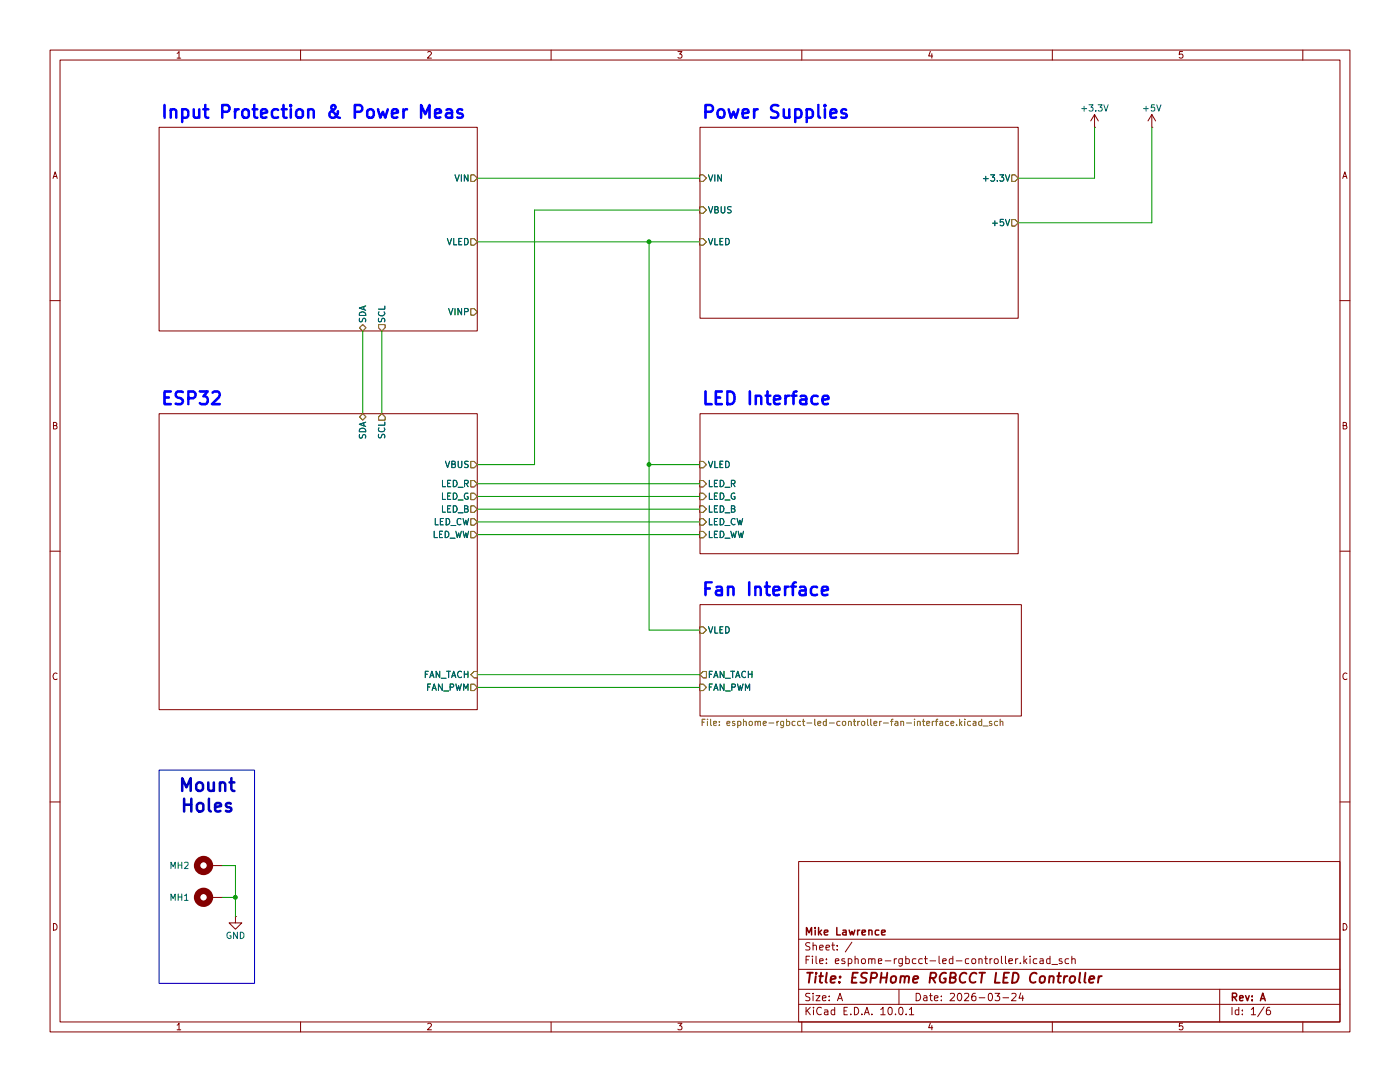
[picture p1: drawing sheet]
(kicad_sch
 (version 20260306)
 (generator "eeschema")
 (generator_version "10.0")
 (paper "A")
 (title_block
  (title "ESPHome RGBCCT LED Controller")
  (date "2026-03-24")
  (rev "A")
  (company "Mike Lawrence"))
 (lib_symbols
  (symbol "Mechanical:MountingHole_Pad"
   (pin_numbers (hide yes))
   (pin_names
    (offset 1.016) (hide yes)) (exclude_from_sim no) (in_bom no) (on_board yes)
   (in_pos_files yes)
   (duplicate_pin_numbers_are_jumpers no)
   (property "Reference" "H" (at 0 6.35 0) (show_name no) (do_not_autoplace no) (effects (font (size 1.27 1.27))))
   (property "Value" "MountingHole_Pad" (at 0 4.445 0) (show_name no) (do_not_autoplace no) (effects (font (size 1.27 1.27))))
   (property "Footprint" "" (at 0 0 0) (show_name no) (do_not_autoplace no) (hide yes) (effects (font (size 1.27 1.27))))
   (property "Datasheet" "" (at 0 0 0) (show_name no) (do_not_autoplace no) (hide yes) (effects (font (size 1.27 1.27))))
   (property "Description" "Mounting Hole with connection" (at 0 0 0) (show_name no) (do_not_autoplace no) (hide yes) (effects (font (size 1.27 1.27))))
   (symbol "MountingHole_Pad_0_1"
    (circle (center 0 1.27) (radius 1.27) (stroke (width 1.27) (type default)) (fill (type none))))
   (symbol "MountingHole_Pad_1_1"
    (pin input line (at 0 -2.54 90) (length 2.54) (name "1" (effects (font (size 1.27 1.27)))) (number "1" (effects (font (size 1.27 1.27))))))
   (embedded_fonts no))
  (symbol "power:+3.3V"
   (power global)
   (pin_numbers (hide yes))
   (pin_names
    (offset 0) (hide yes)) (exclude_from_sim no) (in_bom yes) (on_board yes)
   (in_pos_files yes)
   (duplicate_pin_numbers_are_jumpers no)
   (property "Reference" "#PWR" (at 0 -3.81 0) (show_name no) (do_not_autoplace no) (hide yes) (effects (font (size 1.27 1.27))))
   (property "Value" "+3.3V" (at 0 3.556 0) (show_name no) (do_not_autoplace no) (effects (font (size 1.27 1.27))))
   (property "Footprint" "" (at 0 0 0) (show_name no) (do_not_autoplace no) (hide yes) (effects (font (size 1.27 1.27))))
   (property "Datasheet" "" (at 0 0 0) (show_name no) (do_not_autoplace no) (hide yes) (effects (font (size 1.27 1.27))))
   (property "Description" "Power symbol creates a global label with name \"+3.3V\"" (at 0 0 0) (show_name no) (do_not_autoplace no) (hide yes) (effects (font (size 1.27 1.27))))
   (symbol "+3.3V_0_1"
    (polyline (pts (xy -0.762 1.27) (xy 0 2.54)) (stroke (width 0) (type default)) (fill (type none)))
    (polyline (pts (xy 0 2.54) (xy 0.762 1.27)) (stroke (width 0) (type default)) (fill (type none)))
    (polyline (pts (xy 0 0) (xy 0 2.54)) (stroke (width 0) (type default)) (fill (type none))))
   (symbol "+3.3V_1_1"
    (pin power_in line (at 0 0 90) (length 0) (name "" (effects (font (size 1.27 1.27)))) (number "1" (effects (font (size 1.27 1.27))))))
   (embedded_fonts no))
  (symbol "power:+5V"
   (power global)
   (pin_numbers (hide yes))
   (pin_names
    (offset 0) (hide yes)) (exclude_from_sim no) (in_bom yes) (on_board yes)
   (in_pos_files yes)
   (duplicate_pin_numbers_are_jumpers no)
   (property "Reference" "#PWR" (at 0 -3.81 0) (show_name no) (do_not_autoplace no) (hide yes) (effects (font (size 1.27 1.27))))
   (property "Value" "+5V" (at 0 3.556 0) (show_name no) (do_not_autoplace no) (effects (font (size 1.27 1.27))))
   (property "Footprint" "" (at 0 0 0) (show_name no) (do_not_autoplace no) (hide yes) (effects (font (size 1.27 1.27))))
   (property "Datasheet" "" (at 0 0 0) (show_name no) (do_not_autoplace no) (hide yes) (effects (font (size 1.27 1.27))))
   (property "Description" "Power symbol creates a global label with name \"+5V\"" (at 0 0 0) (show_name no) (do_not_autoplace no) (hide yes) (effects (font (size 1.27 1.27))))
   (symbol "+5V_0_1"
    (polyline (pts (xy -0.762 1.27) (xy 0 2.54)) (stroke (width 0) (type default)) (fill (type none)))
    (polyline (pts (xy 0 2.54) (xy 0.762 1.27)) (stroke (width 0) (type default)) (fill (type none)))
    (polyline (pts (xy 0 0) (xy 0 2.54)) (stroke (width 0) (type default)) (fill (type none))))
   (symbol "+5V_1_1"
    (pin power_in line (at 0 0 90) (length 0) (name "" (effects (font (size 1.27 1.27)))) (number "1" (effects (font (size 1.27 1.27))))))
   (embedded_fonts no))
  (symbol "power:GND"
   (power global)
   (pin_numbers (hide yes))
   (pin_names
    (offset 0) (hide yes)) (exclude_from_sim no) (in_bom yes) (on_board yes)
   (in_pos_files yes)
   (duplicate_pin_numbers_are_jumpers no)
   (property "Reference" "#PWR" (at 0 -6.35 0) (show_name no) (do_not_autoplace no) (hide yes) (effects (font (size 1.27 1.27))))
   (property "Value" "GND" (at 0 -3.81 0) (show_name no) (do_not_autoplace no) (effects (font (size 1.27 1.27))))
   (property "Footprint" "" (at 0 0 0) (show_name no) (do_not_autoplace no) (hide yes) (effects (font (size 1.27 1.27))))
   (property "Datasheet" "" (at 0 0 0) (show_name no) (do_not_autoplace no) (hide yes) (effects (font (size 1.27 1.27))))
   (property "Description" "Power symbol creates a global label with name \"GND\" , ground" (at 0 0 0) (show_name no) (do_not_autoplace no) (hide yes) (effects (font (size 1.27 1.27))))
   (symbol "GND_0_1"
    (polyline (pts (xy 0 0) (xy 0 -1.27) (xy 1.27 -1.27) (xy 0 -2.54) (xy -1.27 -1.27) (xy 0 -1.27)) (stroke (width 0) (type default)) (fill (type none))))
   (symbol "GND_1_1"
    (pin power_in line (at 0 0 270) (length 0) (name "" (effects (font (size 1.27 1.27)))) (number "1" (effects (font (size 1.27 1.27))))))
   (embedded_fonts no)))
 (rectangle
  (start 31.75 153.67)
  (end 50.8 196.215)
  (stroke (width 0) (type default))
  (fill (type none)))
 (text "Mount\nHoles"
  (exclude_from_sim no)
  (at 41.402 155.448 0)
  (effects (font (size 2.54 2.54) (thickness 0.508)
    (bold yes)) (justify top)))
 (junction
  (at 129.54 92.71)
  (diameter 0)
  (color 0 0 0 0))
 (junction
  (at 46.99 179.07)
  (diameter 0)
  (color 0 0 0 0))
 (junction
  (at 129.54 48.26)
  (diameter 0)
  (color 0 0 0 0))
 (wire
  (pts (xy 46.99 172.72) (xy 46.99 179.07))
  (stroke (width 0) (type default)))
 (wire
  (pts (xy 203.2 35.56) (xy 218.44 35.56))
  (stroke (width 0) (type default)))
 (wire
  (pts (xy 95.25 99.06) (xy 139.7 99.06))
  (stroke (width 0) (type default)))
 (wire
  (pts (xy 95.25 92.71) (xy 106.68 92.71))
  (stroke (width 0) (type default)))
 (wire
  (pts (xy 129.54 125.73) (xy 129.54 92.71))
  (stroke (width 0) (type default)))
 (wire
  (pts (xy 95.25 48.26) (xy 129.54 48.26))
  (stroke (width 0) (type default)))
 (wire
  (pts (xy 129.54 92.71) (xy 139.7 92.71))
  (stroke (width 0) (type default)))
 (wire
  (pts (xy 95.25 35.56) (xy 139.7 35.56))
  (stroke (width 0) (type default)))
 (wire
  (pts (xy 46.99 179.07) (xy 46.99 182.88))
  (stroke (width 0) (type default)))
 (wire
  (pts (xy 218.44 35.56) (xy 218.44 25.4))
  (stroke (width 0) (type default)))
 (wire
  (pts (xy 139.7 125.73) (xy 129.54 125.73))
  (stroke (width 0) (type default)))
 (wire
  (pts (xy 76.2 66.04) (xy 76.2 82.55))
  (stroke (width 0) (type default)))
 (wire
  (pts (xy 95.25 137.16) (xy 139.7 137.16))
  (stroke (width 0) (type default)))
 (wire
  (pts (xy 95.25 104.14) (xy 139.7 104.14))
  (stroke (width 0) (type default)))
 (wire
  (pts (xy 44.45 172.72) (xy 46.99 172.72))
  (stroke (width 0) (type default)))
 (wire
  (pts (xy 95.25 106.68) (xy 139.7 106.68))
  (stroke (width 0) (type default)))
 (wire
  (pts (xy 106.68 92.71) (xy 106.68 41.91))
  (stroke (width 0) (type default)))
 (wire
  (pts (xy 72.39 66.04) (xy 72.39 82.55))
  (stroke (width 0) (type default)))
 (wire
  (pts (xy 95.25 134.62) (xy 139.7 134.62))
  (stroke (width 0) (type default)))
 (wire
  (pts (xy 129.54 48.26) (xy 139.7 48.26))
  (stroke (width 0) (type default)))
 (wire
  (pts (xy 229.87 44.45) (xy 229.87 25.4))
  (stroke (width 0) (type default)))
 (wire
  (pts (xy 95.25 101.6) (xy 139.7 101.6))
  (stroke (width 0) (type default)))
 (wire
  (pts (xy 203.2 44.45) (xy 229.87 44.45))
  (stroke (width 0) (type default)))
 (wire
  (pts (xy 106.68 41.91) (xy 139.7 41.91))
  (stroke (width 0) (type default)))
 (wire
  (pts (xy 129.54 48.26) (xy 129.54 92.71))
  (stroke (width 0) (type default)))
 (wire
  (pts (xy 46.99 179.07) (xy 44.45 179.07))
  (stroke (width 0) (type default)))
 (wire
  (pts (xy 95.25 96.52) (xy 139.7 96.52))
  (stroke (width 0) (type default)))
 (symbol
  (lib_id "power:GND")
  (at 46.99 182.88 0)
  (unit 1)
  (body_style 1)
  (exclude_from_sim no)
  (in_bom yes)
  (on_board yes)
  (in_pos_files yes)
  (dnp no)
  (property "Reference" "#PWR037" (at 46.99 189.23 0) (hide yes) (show_name no) (do_not_autoplace no) (effects (font (size 1.27 1.27))))
  (property "Value" "GND" (at 46.99 186.69 0) (show_name no) (do_not_autoplace no) (effects (font (size 1.27 1.27))))
  (property "Footprint" "" (at 46.99 182.88 0) (hide yes) (show_name no) (do_not_autoplace no) (effects (font (size 1.27 1.27))))
  (property "Datasheet" "" (at 46.99 182.88 0) (hide yes) (show_name no) (do_not_autoplace no) (effects (font (size 1.27 1.27))))
  (property "Description" "Power symbol creates a global label with name \"GND\" , ground" (at 46.99 182.88 0) (hide yes) (show_name no) (do_not_autoplace no) (effects (font (size 1.27 1.27))))
  (pin "1"))
 (symbol
  (lib_id "Mechanical:MountingHole_Pad")
  (at 41.91 179.07 90)
  (unit 1)
  (body_style 1)
  (exclude_from_sim no)
  (in_bom yes)
  (on_board yes)
  (in_pos_files yes)
  (dnp no)
  (property "Reference" "MH1" (at 35.814 179.07 90) (show_name no) (do_not_autoplace no) (effects (font (size 1.27 1.27))))
  (property "Value" "" (at 40.64 175.26 90) (hide yes) (show_name no) (do_not_autoplace no) (effects (font (size 1.27 1.27))))
  (property "Footprint" "97730606332R:97730606332R" (at 41.91 179.07 0) (hide yes) (show_name no) (do_not_autoplace no) (effects (font (size 1.27 1.27))))
  (property "Datasheet" "https://www.we-online.com/components/products/datasheet/97730606332R.pdf" (at 41.91 179.07 0) (hide yes) (show_name no) (do_not_autoplace no) (effects (font (size 1.27 1.27))))
  (property "Description" "Mounting Hole with connection" (at 41.91 179.07 0) (hide yes) (show_name no) (do_not_autoplace no) (effects (font (size 1.27 1.27))))
  (property "Part Number" "97730606332R" (at 41.91 179.07 90) (hide yes) (show_name no) (do_not_autoplace no) (effects (font (size 1.27 1.27))))
  (property "Manufacturer" "Wurth" (at 41.91 179.07 90) (hide yes) (show_name no) (do_not_autoplace no) (effects (font (size 1.27 1.27))))
  (pin "1"))
 (symbol
  (lib_id "power:+5V")
  (at 229.87 25.4 0)
  (unit 1)
  (body_style 1)
  (exclude_from_sim no)
  (in_bom yes)
  (on_board yes)
  (in_pos_files yes)
  (dnp no)
  (property "Reference" "#PWR03" (at 229.87 29.21 0) (hide yes) (show_name no) (do_not_autoplace no) (effects (font (size 1.27 1.27))))
  (property "Value" "+5V" (at 229.87 21.59 0) (show_name no) (do_not_autoplace no) (effects (font (size 1.27 1.27))))
  (property "Footprint" "" (at 229.87 25.4 0) (hide yes) (show_name no) (do_not_autoplace no) (effects (font (size 1.27 1.27))))
  (property "Datasheet" "" (at 229.87 25.4 0) (hide yes) (show_name no) (do_not_autoplace no) (effects (font (size 1.27 1.27))))
  (property "Description" "Power symbol creates a global label with name \"+5V\"" (at 229.87 25.4 0) (hide yes) (show_name no) (do_not_autoplace no) (effects (font (size 1.27 1.27))))
  (pin "1"))
 (symbol
  (lib_id "Mechanical:MountingHole_Pad")
  (at 41.91 172.72 90)
  (unit 1)
  (body_style 1)
  (exclude_from_sim no)
  (in_bom yes)
  (on_board yes)
  (in_pos_files yes)
  (dnp no)
  (property "Reference" "MH2" (at 35.814 172.72 90) (show_name no) (do_not_autoplace no) (effects (font (size 1.27 1.27))))
  (property "Value" "" (at 40.64 168.91 90) (hide yes) (show_name no) (do_not_autoplace no) (effects (font (size 1.27 1.27))))
  (property "Footprint" "97730606332R:97730606332R" (at 41.91 172.72 0) (hide yes) (show_name no) (do_not_autoplace no) (effects (font (size 1.27 1.27))))
  (property "Datasheet" "https://www.we-online.com/components/products/datasheet/97730606332R.pdf" (at 41.91 172.72 0) (hide yes) (show_name no) (do_not_autoplace no) (effects (font (size 1.27 1.27))))
  (property "Description" "Mounting Hole with connection" (at 41.91 172.72 0) (hide yes) (show_name no) (do_not_autoplace no) (effects (font (size 1.27 1.27))))
  (property "Manufacturer" "Wurth" (at 41.91 172.72 90) (hide yes) (show_name no) (do_not_autoplace no) (effects (font (size 1.27 1.27))))
  (property "Part Number" "97730606332R" (at 41.91 172.72 90) (hide yes) (show_name no) (do_not_autoplace no) (effects (font (size 1.27 1.27))))
  (pin "1"))
 (symbol
  (lib_id "power:+3.3V")
  (at 218.44 25.4 0)
  (unit 1)
  (body_style 1)
  (exclude_from_sim no)
  (in_bom yes)
  (on_board yes)
  (in_pos_files yes)
  (dnp no)
  (property "Reference" "#PWR02" (at 218.44 29.21 0) (hide yes) (show_name no) (do_not_autoplace no) (effects (font (size 1.27 1.27))))
  (property "Value" "+3.3V" (at 218.44 21.59 0) (show_name no) (do_not_autoplace no) (effects (font (size 1.27 1.27))))
  (property "Footprint" "" (at 218.44 25.4 0) (hide yes) (show_name no) (do_not_autoplace no) (effects (font (size 1.27 1.27))))
  (property "Datasheet" "" (at 218.44 25.4 0) (hide yes) (show_name no) (do_not_autoplace no) (effects (font (size 1.27 1.27))))
  (property "Description" "Power symbol creates a global label with name \"+3.3V\"" (at 218.44 25.4 0) (hide yes) (show_name no) (do_not_autoplace no) (effects (font (size 1.27 1.27))))
  (pin "1"))
 (sheet
  (at 31.75 82.55)
  (size 63.5 59.055)
  (exclude_from_sim no)
  (in_bom yes)
  (on_board yes)
  (dnp no)
  (fields_autoplaced yes)
  (stroke (width 0.1524) (type solid))
  (fill (color 0 0 0 0))
  (property "Sheetname" "ESP32" (at 31.75 81.2034 0) (show_name no) (do_not_autoplace no) (effects (font (size 2.54 2.54) (thickness 0.508)
    (bold yes) (color 0 0 255 1)) (justify left bottom)))
  (property "Sheetfile" "esphome-rgbcct-led-controller-esp32.kicad_sch" (at 31.75 142.1896 0) (hide yes) (show_name no) (do_not_autoplace no) (effects (font (size 1.27 1.27)) (justify left top)))
  (pin "LED_B" output (at 95.25 101.6 0) (effects (font (size 1.27 1.27)) (justify right)))
  (pin "LED_G" output (at 95.25 99.06 0) (effects (font (size 1.27 1.27)) (justify right)))
  (pin "LED_R" output (at 95.25 96.52 0) (effects (font (size 1.27 1.27)) (justify right)))
  (pin "LED_CW" output (at 95.25 104.14 0) (effects (font (size 1.27 1.27)) (justify right)))
  (pin "LED_WW" output (at 95.25 106.68 0) (effects (font (size 1.27 1.27)) (justify right)))
  (pin "SCL" output (at 76.2 82.55 90) (effects (font (size 1.27 1.27)) (justify right)))
  (pin "SDA" bidirectional (at 72.39 82.55 90) (effects (font (size 1.27 1.27)) (justify right)))
  (pin "VBUS" output (at 95.25 92.71 0) (effects (font (size 1.27 1.27)) (justify right)))
  (pin "FAN_PWM" output (at 95.25 137.16 0) (effects (font (size 1.27 1.27)) (justify right)))
  (pin "FAN_TACH" input (at 95.25 134.62 0) (effects (font (size 1.27 1.27)) (justify right))))
 (sheet
  (at 139.7 82.55)
  (size 63.5 27.94)
  (exclude_from_sim no)
  (in_bom yes)
  (on_board yes)
  (dnp no)
  (fields_autoplaced yes)
  (stroke (width 0.1524) (type solid))
  (fill (color 0 0 0 0))
  (property "Sheetname" "LED Interface" (at 139.7 81.2034 0) (show_name no) (do_not_autoplace no) (effects (font (size 2.54 2.54) (thickness 0.508)
    (bold yes) (color 0 0 255 1)) (justify left bottom)))
  (property "Sheetfile" "esphome-rgbcct-led-controller-led_interface.kicad_sch" (at 139.7 111.0746 0) (hide yes) (show_name no) (do_not_autoplace no) (effects (font (size 1.27 1.27)) (justify left top)))
  (pin "LED_B" input (at 139.7 101.6 180) (effects (font (size 1.27 1.27)) (justify left)))
  (pin "LED_CW" input (at 139.7 104.14 180) (effects (font (size 1.27 1.27)) (justify left)))
  (pin "LED_G" input (at 139.7 99.06 180) (effects (font (size 1.27 1.27)) (justify left)))
  (pin "LED_R" input (at 139.7 96.52 180) (effects (font (size 1.27 1.27)) (justify left)))
  (pin "LED_WW" input (at 139.7 106.68 180) (effects (font (size 1.27 1.27)) (justify left)))
  (pin "VLED" input (at 139.7 92.71 180) (effects (font (size 1.27 1.27)) (justify left))))
 (sheet
  (at 139.7 25.4)
  (size 63.5 38.1)
  (exclude_from_sim no)
  (in_bom yes)
  (on_board yes)
  (dnp no)
  (fields_autoplaced yes)
  (stroke (width 0.1524) (type solid))
  (fill (color 0 0 0 0))
  (property "Sheetname" "Power Supplies" (at 139.7 24.0534 0) (show_name no) (do_not_autoplace no) (effects (font (size 2.54 2.54) (thickness 0.508)
    (bold yes) (color 0 0 255 1)) (justify left bottom)))
  (property "Sheetfile" "esphome-rgbcct-led-controller-power-supplies.kicad_sch" (at 139.7 64.0846 0) (hide yes) (show_name no) (do_not_autoplace no) (effects (font (size 1.27 1.27)) (justify left top)))
  (pin "+3.3V" output (at 203.2 35.56 0) (effects (font (size 1.27 1.27)) (justify right)))
  (pin "+5V" output (at 203.2 44.45 0) (effects (font (size 1.27 1.27)) (justify right)))
  (pin "VIN" input (at 139.7 35.56 180) (effects (font (size 1.27 1.27)) (justify left)))
  (pin "VBUS" input (at 139.7 41.91 180) (effects (font (size 1.27 1.27)) (justify left)))
  (pin "VLED" input (at 139.7 48.26 180) (effects (font (size 1.27 1.27)) (justify left))))
 (sheet
  (at 31.75 25.4)
  (size 63.5 40.64)
  (exclude_from_sim no)
  (in_bom yes)
  (on_board yes)
  (dnp no)
  (fields_autoplaced yes)
  (stroke (width 0.1524) (type solid))
  (fill (color 0 0 0 0))
  (property "Sheetname" "Input Protection & Power Meas" (at 31.75 24.0534 0) (show_name no) (do_not_autoplace no) (effects (font (size 2.54 2.54) (thickness 0.508)
    (bold yes) (color 0 0 255 1)) (justify left bottom)))
  (property "Sheetfile" "esphome-rgbcct-led-controller-input-voltage.kicad_sch" (at 31.75 66.6246 0) (hide yes) (show_name no) (do_not_autoplace no) (effects (font (size 1.27 1.27)) (justify left top)))
  (pin "SCL" output (at 76.2 66.04 270) (effects (font (size 1.27 1.27)) (justify left)))
  (pin "SDA" bidirectional (at 72.39 66.04 270) (effects (font (size 1.27 1.27)) (justify left)))
  (pin "VLED" output (at 95.25 48.26 0) (effects (font (size 1.27 1.27)) (justify right)))
  (pin "VIN" output (at 95.25 35.56 0) (effects (font (size 1.27 1.27)) (justify right)))
  (pin "VINP" output (at 95.25 62.23 0) (effects (font (size 1.27 1.27)) (justify right))))
 (sheet
  (at 139.7 120.65)
  (size 64.135 22.225)
  (exclude_from_sim no)
  (in_bom yes)
  (on_board yes)
  (dnp no)
  (fields_autoplaced yes)
  (stroke (width 0.1524) (type solid))
  (fill (color 0 0 0 0))
  (property "Sheetname" "Fan Interface" (at 139.7 119.3034 0) (show_name no) (do_not_autoplace no) (effects (font (size 2.54 2.54) (thickness 0.508)
    (bold yes) (color 0 0 255 1)) (justify left bottom)))
  (property "Sheetfile" "esphome-rgbcct-led-controller-fan-interface.kicad_sch" (at 139.7 143.4596 0) (show_name no) (do_not_autoplace no) (effects (font (size 1.27 1.27)) (justify left top)))
  (pin "FAN_PWM" input (at 139.7 137.16 180) (effects (font (size 1.27 1.27)) (justify left)))
  (pin "FAN_TACH" output (at 139.7 134.62 180) (effects (font (size 1.27 1.27)) (justify left)))
  (pin "VLED" input (at 139.7 125.73 180) (effects (font (size 1.27 1.27)) (justify left))))
 (sheet_instances
  (path ""
   (page "1")))
 (embedded_fonts no))
